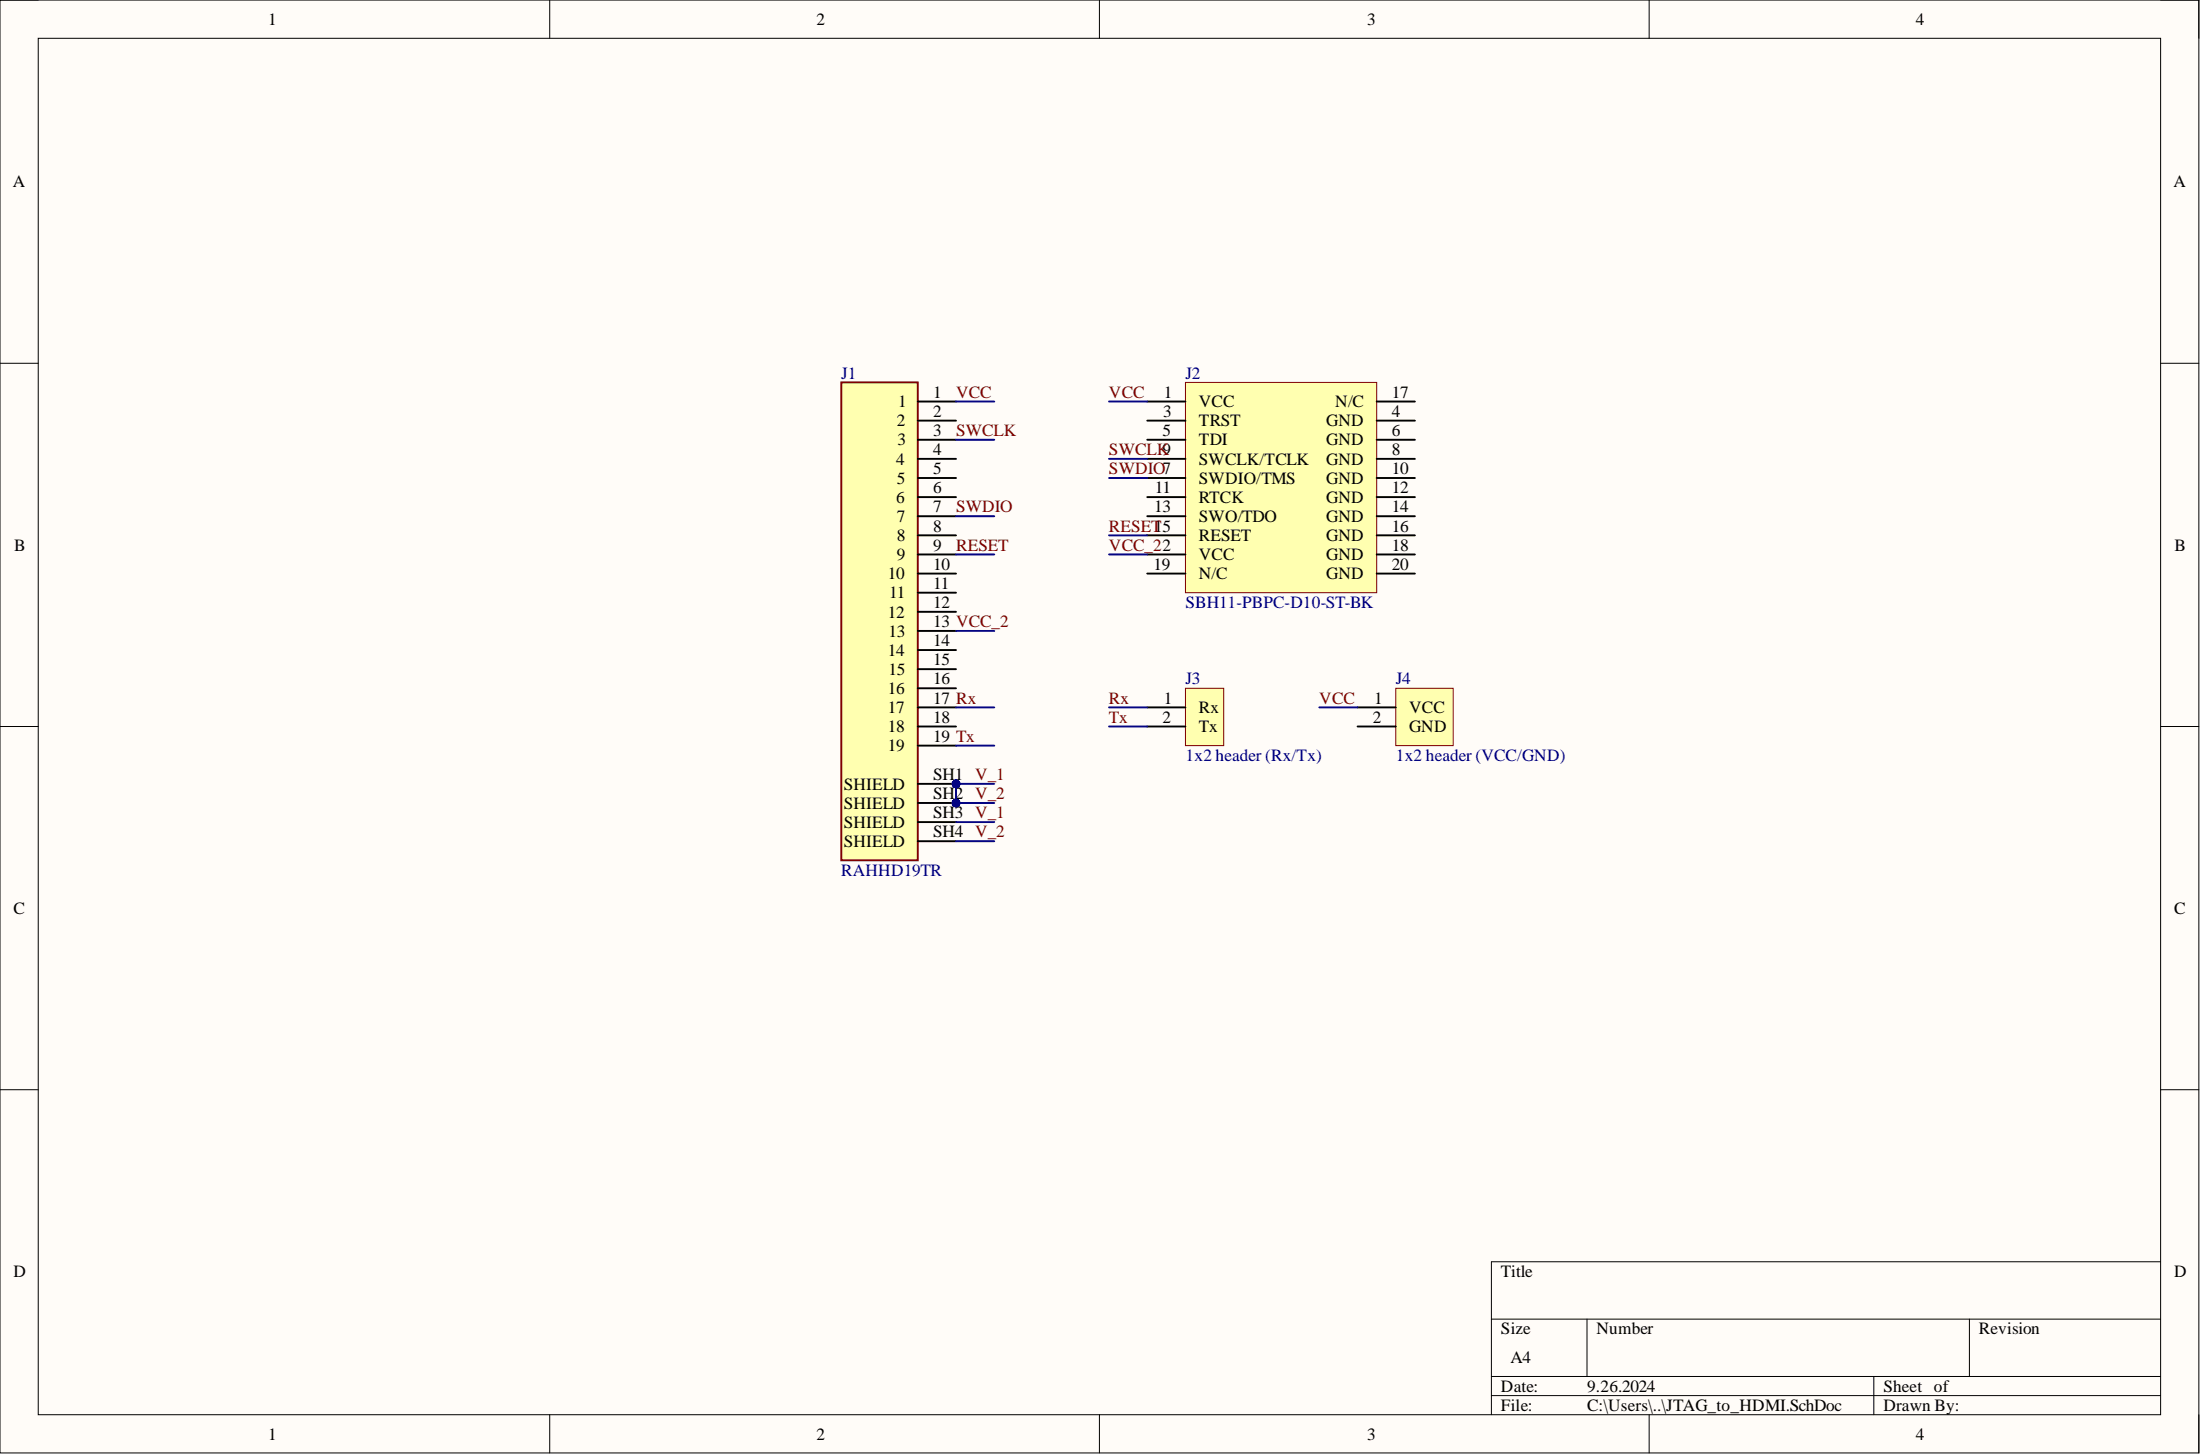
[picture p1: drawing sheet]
<svg xmlns="http://www.w3.org/2000/svg" width="292mm" height="193mm" viewBox="0 0 292 193" stroke-linecap="round" stroke-linejoin="round" font-family="sans-serif">
<path d="M0 0h291.9v192.8h-291.9z" fill-rule="evenodd" fill="#fffcf8"/>
<path d="M0 0h291.9v192.8h-291.9z" fill="none" stroke="#000" stroke-width=".13"/>
<path d="M5.1 5.1h281.8v182.7h-281.8z" fill-rule="evenodd" fill="#fffcf8"/>
<g fill="none" stroke="#000" stroke-width=".13">
<path d="M0 0h5.1M5.1 5.1h281.8v182.7h-281.8zM73 0v5.1M146 0v5.1M219 0v5.1M286.9 0h5v5.1M0 48.2h5.1M286.9 48.2h5M0 96.4h5.1M286.9 96.4h5M0 144.6h5.1M286.9 144.6h5"/>
<path d="M198 175.1h88.9M210.7 175.1v7.6M261.5 175.1v7.6M286.9 167.5h-88.9v20.3M73 187.8v5M146 187.8v5M198 182.7h88.9M198 185.2h88.9M219 187.8v5M248.8 182.7v5.1M291.9 187.8v5"/>
</g>
<path d="M157.4 50.8h25.4v27.9h-25.4z" fill-rule="evenodd" fill="#ffffb0"/>
<path d="M157.4 50.8h25.4v27.9h-25.4z" fill="none" stroke="#800000" stroke-width=".13"/>
<g fill="none" stroke="#000" stroke-width=".25">
<path d="M152.3 53.3h5.1M152.3 55.8h5.1M152.3 58.4h5.1M182.8 53.3h5.1M182.8 55.8h5.1M182.8 58.4h5.1M152.3 73.6h5.1M152.3 63.4h5.1M152.3 60.9h5.1M152.3 66h5.1M152.3 68.5h5.1M152.3 71h5.1"/>
<path d="M152.3 76.1h5.1M182.8 73.6h5.1M182.8 63.4h5.1M182.8 60.9h5.1M182.8 66h5.1M182.8 68.5h5.1M182.8 71h5.1M182.8 76.1h5.1"/>
</g>
<circle cx="126.9" cy="104" r=".51" fill="#000080"/>
<circle cx="126.9" cy="104" r=".51" fill="none" stroke="#000080" stroke-width=".13"/>
<circle cx="126.9" cy="106.6" r=".51" fill="#000080"/>
<circle cx="126.9" cy="106.6" r=".51" fill="none" stroke="#000080" stroke-width=".13"/>
<path d="M111.7 50.8h10.2v63.4h-10.2z" fill-rule="evenodd" fill="#ffffb0"/>
<path d="M111.7 50.8h10.2v63.4h-10.2z" fill="none" stroke="#800000" stroke-width=".25"/>
<g fill="none" stroke="#000" stroke-width=".25">
<path d="M121.9 53.3h5M121.9 55.8h5M121.9 58.4h5M121.9 60.9h5M121.9 63.4h5M121.9 66h5M121.9 68.5h5M121.9 71h5M121.9 73.6h5M121.9 76.1h5M121.9 78.7h5M121.9 81.2h5"/>
<path d="M121.9 83.7h5M121.9 86.3h5M121.9 88.8h5M121.9 91.3h5M121.9 93.9h5M121.9 96.4h5M121.9 99h5M121.9 104h5"/>
</g>
<circle cx="126.9" cy="104" r=".51" fill="#000080"/>
<circle cx="126.9" cy="104" r=".51" fill="none" stroke="#000080" stroke-width=".13"/>
<path d="M121.9 106.6h5" fill="none" stroke="#000" stroke-width=".25"/>
<circle cx="126.9" cy="106.6" r=".51" fill="#000080"/>
<circle cx="126.9" cy="106.6" r=".51" fill="none" stroke="#000080" stroke-width=".13"/>
<path d="M121.9 109.1h5M121.9 111.6h5" fill="none" stroke="#000" stroke-width=".25"/>
<path d="M185.3 91.3h7.6v7.7h-7.6z" fill-rule="evenodd" fill="#ffffb0"/>
<path d="M185.3 91.3h7.6v7.7h-7.6z" fill="none" stroke="#800000" stroke-width=".13"/>
<path d="M180.2 93.9h5.1M180.2 96.4h5.1" fill="none" stroke="#000" stroke-width=".25"/>
<path d="M157.4 91.3h5.1v7.7h-5.1z" fill-rule="evenodd" fill="#ffffb0"/>
<path d="M157.4 91.3h5.1v7.7h-5.1z" fill="none" stroke="#800000" stroke-width=".13"/>
<path d="M152.3 93.9h5.1M152.3 96.4h5.1" fill="none" stroke="#000" stroke-width=".25"/>
<g fill="none" stroke="#000080" stroke-width=".25">
<path d="M126.9 53.3h5.1M126.9 58.4h5.1M147.2 53.3h5.1M126.9 68.5h5.1M126.9 73.6h5.1M147.2 60.9h5.1M147.2 63.4h5.1M147.2 73.6h5.1M147.2 71h5.1M126.9 83.7h5.1M126.9 93.9h5.1M126.9 99h5.1"/>
<path d="M147.2 93.9h5.1M147.2 96.4h5.1M175.2 93.9h5M126.9 104v2.6"/>
</g>
<circle cx="126.9" cy="106.6" r=".51" fill="#000080"/>
<circle cx="126.9" cy="106.6" r=".51" fill="none" stroke="#000080" stroke-width=".13"/>
<circle cx="126.9" cy="104" r=".51" fill="#000080"/>
<circle cx="126.9" cy="104" r=".51" fill="none" stroke="#000080" stroke-width=".13"/>
<path d="M126.9 104h5.1" fill="none" stroke="#000080" stroke-width=".25"/>
<circle cx="126.9" cy="104" r=".51" fill="#000080"/>
<circle cx="126.9" cy="104" r=".51" fill="none" stroke="#000080" stroke-width=".13"/>
<path d="M126.9 106.6h5.1" fill="none" stroke="#000080" stroke-width=".25"/>
<circle cx="126.9" cy="106.6" r=".51" fill="#000080"/>
<circle cx="126.9" cy="106.6" r=".51" fill="none" stroke="#000080" stroke-width=".13"/>
<path d="M126.9 109.1h5.1M126.9 111.6h5.1" fill="none" stroke="#000080" stroke-width=".25"/>
<g font-size="2.3">
<text x="35.6" y="3.3">1</text>
<text x="108.4" y="3.3">2</text>
<text x="181.5" y="3.3">3</text>
<text x="254.4" y="3.3">4</text>
<text x="1.7" y="24.9">A</text>
<text x="288.6" y="24.9">A</text>
<text x="123.9" y="52.8">1</text>
<text x="154.5" y="52.8">1</text>
<text x="184.8" y="52.8">17</text>
<text x="119.1" y="56.6">2</text>
<text x="119.1" y="59.1">3</text>
<text x="119.2" y="54">1</text>
<text x="123.9" y="55.3">2</text>
<text x="123.9" y="57.9">3</text>
<text x="154.4" y="57.9">5</text>
<text x="154.4" y="55.3">3</text>
<text x="159.2" y="54">VCC</text>
<text x="159.2" y="56.6">TRST</text>
<text x="159.2" y="59.1">TDI</text>
<text x="176.1" y="56.6">GND</text>
<text x="176.1" y="59.1">GND</text>
<text x="177.3" y="54">N/C</text>
<text x="184.8" y="55.3">4</text>
<text x="184.8" y="57.9">6</text>
<text x="119" y="61.7">4</text>
<text x="119.1" y="64.2">5</text>
<text x="123.9" y="60.4">4</text>
<text x="123.9" y="62.9">5</text>
<text x="123.9" y="65.5">6</text>
<text x="153.3" y="65.5">11</text>
<text x="159.2" y="64.2">SWDIO/TMS</text>
<text x="159.2" y="61.7">SWCLK/TCLK</text>
<text x="176.1" y="61.7">GND</text>
<text x="176.1" y="64.2">GND</text>
<text x="184.8" y="60.4">8</text>
<text x="184.8" y="62.9">10</text>
<text x="184.8" y="65.5">12</text>
<text x="119" y="66.7">6</text>
<text x="119.1" y="69.3">7</text>
<text x="119.1" y="71.8">8</text>
<text x="123.9" y="68">7</text>
<text x="123.9" y="70.5">8</text>
<text x="153.3" y="68">13</text>
<text x="159.2" y="66.7">RTCK</text>
<text x="159.2" y="69.3">SWO/TDO</text>
<text x="159.2" y="71.8">RESET</text>
<text x="176.1" y="66.7">GND</text>
<text x="176.1" y="69.3">GND</text>
<text x="176.1" y="71.8">GND</text>
<text x="184.8" y="68">14</text>
<text x="184.8" y="70.5">16</text>
<text x="1.9" y="73.1">B</text>
<text x="117.9" y="76.9">10</text>
<text x="119.1" y="74.3">9</text>
<text x="123.9" y="73.1">9</text>
<text x="123.9" y="75.6">10</text>
<text x="153.2" y="75.6">19</text>
<text x="159.2" y="74.3">VCC</text>
<text x="159.2" y="76.9">N/C</text>
<text x="176.1" y="74.3">GND</text>
<text x="176.1" y="76.9">GND</text>
<text x="184.8" y="73.1">18</text>
<text x="184.8" y="75.6">20</text>
<text x="288.7" y="73.1">B</text>
<text x="117.9" y="82">12</text>
<text x="118" y="79.4">11</text>
<text x="123.9" y="78.2">11</text>
<text x="123.9" y="80.7">12</text>
<text x="123.9" y="83.2">13 VCC_2</text>
<text x="117.9" y="87">14</text>
<text x="118" y="84.5">13</text>
<text x="118" y="89.6">15</text>
<text x="123.9" y="85.8">14</text>
<text x="123.9" y="88.3">15</text>
<text x="117.9" y="92.1">16</text>
<text x="117.9" y="94.6">17</text>
<text x="123.9" y="90.8">16</text>
<text x="123.9" y="93.4">17 Rx</text>
<text x="123.9" y="95.9">18</text>
<text x="154.4" y="95.9">2</text>
<text x="154.5" y="93.4">1</text>
<text x="159.2" y="94.6">Rx</text>
<text x="182.3" y="95.9">2</text>
<text x="182.4" y="93.4">1</text>
<text x="187.1" y="94.6">VCC</text>
<text x="117.9" y="97.2">18</text>
<text x="117.9" y="99.7">19</text>
<text x="123.9" y="98.4">19 Tx</text>
<text x="159.2" y="97.2">Tx</text>
<text x="187.1" y="97.2">GND</text>
<text x="112" y="104.8">SHIELD</text>
<text x="112" y="107.3">SHIELD</text>
<text x="123.9" y="103.5">SH1 V_1</text>
<text x="123.9" y="106.1">SH2 V_2</text>
<text x="112" y="109.9">SHIELD</text>
<text x="112" y="112.4">SHIELD</text>
<text x="123.9" y="108.6">SH3 V_1</text>
<text x="123.9" y="111.1">SH4 V_2</text>
<text x="1.8" y="121.3">C</text>
<text x="288.6" y="121.3">C</text>
<text x="1.8" y="169.5">D</text>
<text x="199.3" y="169.5">Title</text>
<text x="288.6" y="169.5">D</text>
<text x="199.3" y="177.1">Size</text>
<text x="212" y="177.1">Number</text>
<text x="262.8" y="177.1">Revision</text>
<text x="199.3" y="184.7">Date:</text>
<text x="200.6" y="180.9">A4</text>
<text x="210.7" y="184.7">9.26.2024</text>
<text x="250.1" y="184.7">Sheet of</text>
<text x="35.6" y="191.1">1</text>
<text x="108.4" y="191.1">2</text>
<text x="181.5" y="191.1">3</text>
<text x="199.3" y="187.2">File:</text>
<text x="210.7" y="187.2">C:\Users\..\JTAG_to_HDMI.SchDoc</text>
<text x="250.1" y="187.2">Drawn By:</text>
<text x="254.4" y="191.1">4</text>
</g>
<g font-size="2.3" fill="#000080">
<text x="111.7" y="50.2">J1</text>
<text x="157.4" y="50.2">J2</text>
<text x="157.4" y="80.7">SBH11-PBPC-D10-ST-BK</text>
<text x="157.4" y="90.8">J3</text>
<text x="185.3" y="90.8">J4</text>
<text x="157.4" y="101">1x2 header (Rx/Tx)</text>
<text x="185.3" y="101">1x2 header (VCC/GND)</text>
<text x="111.7" y="116.2">RAHHD19TR</text>
</g>
<g font-size="2.3" fill="#800000">
<text x="126.9" y="52.8">VCC</text>
<text x="147.2" y="52.8">VCC</text>
<text x="126.9" y="57.9">SWCLK</text>
<text x="147.2" y="60.4">SWCLK9</text>
<text x="147.2" y="62.9">SWDIO7</text>
<text x="126.9" y="68">SWDIO</text>
<text x="147.2" y="70.5">RESET15</text>
<text x="126.9" y="73.1">RESET</text>
<text x="147.2" y="73.1">VCC_22</text>
<text x="147.2" y="93.4">Rx</text>
<text x="147.2" y="95.9">Tx</text>
<text x="175.2" y="93.4">VCC</text>
</g>
</svg>
